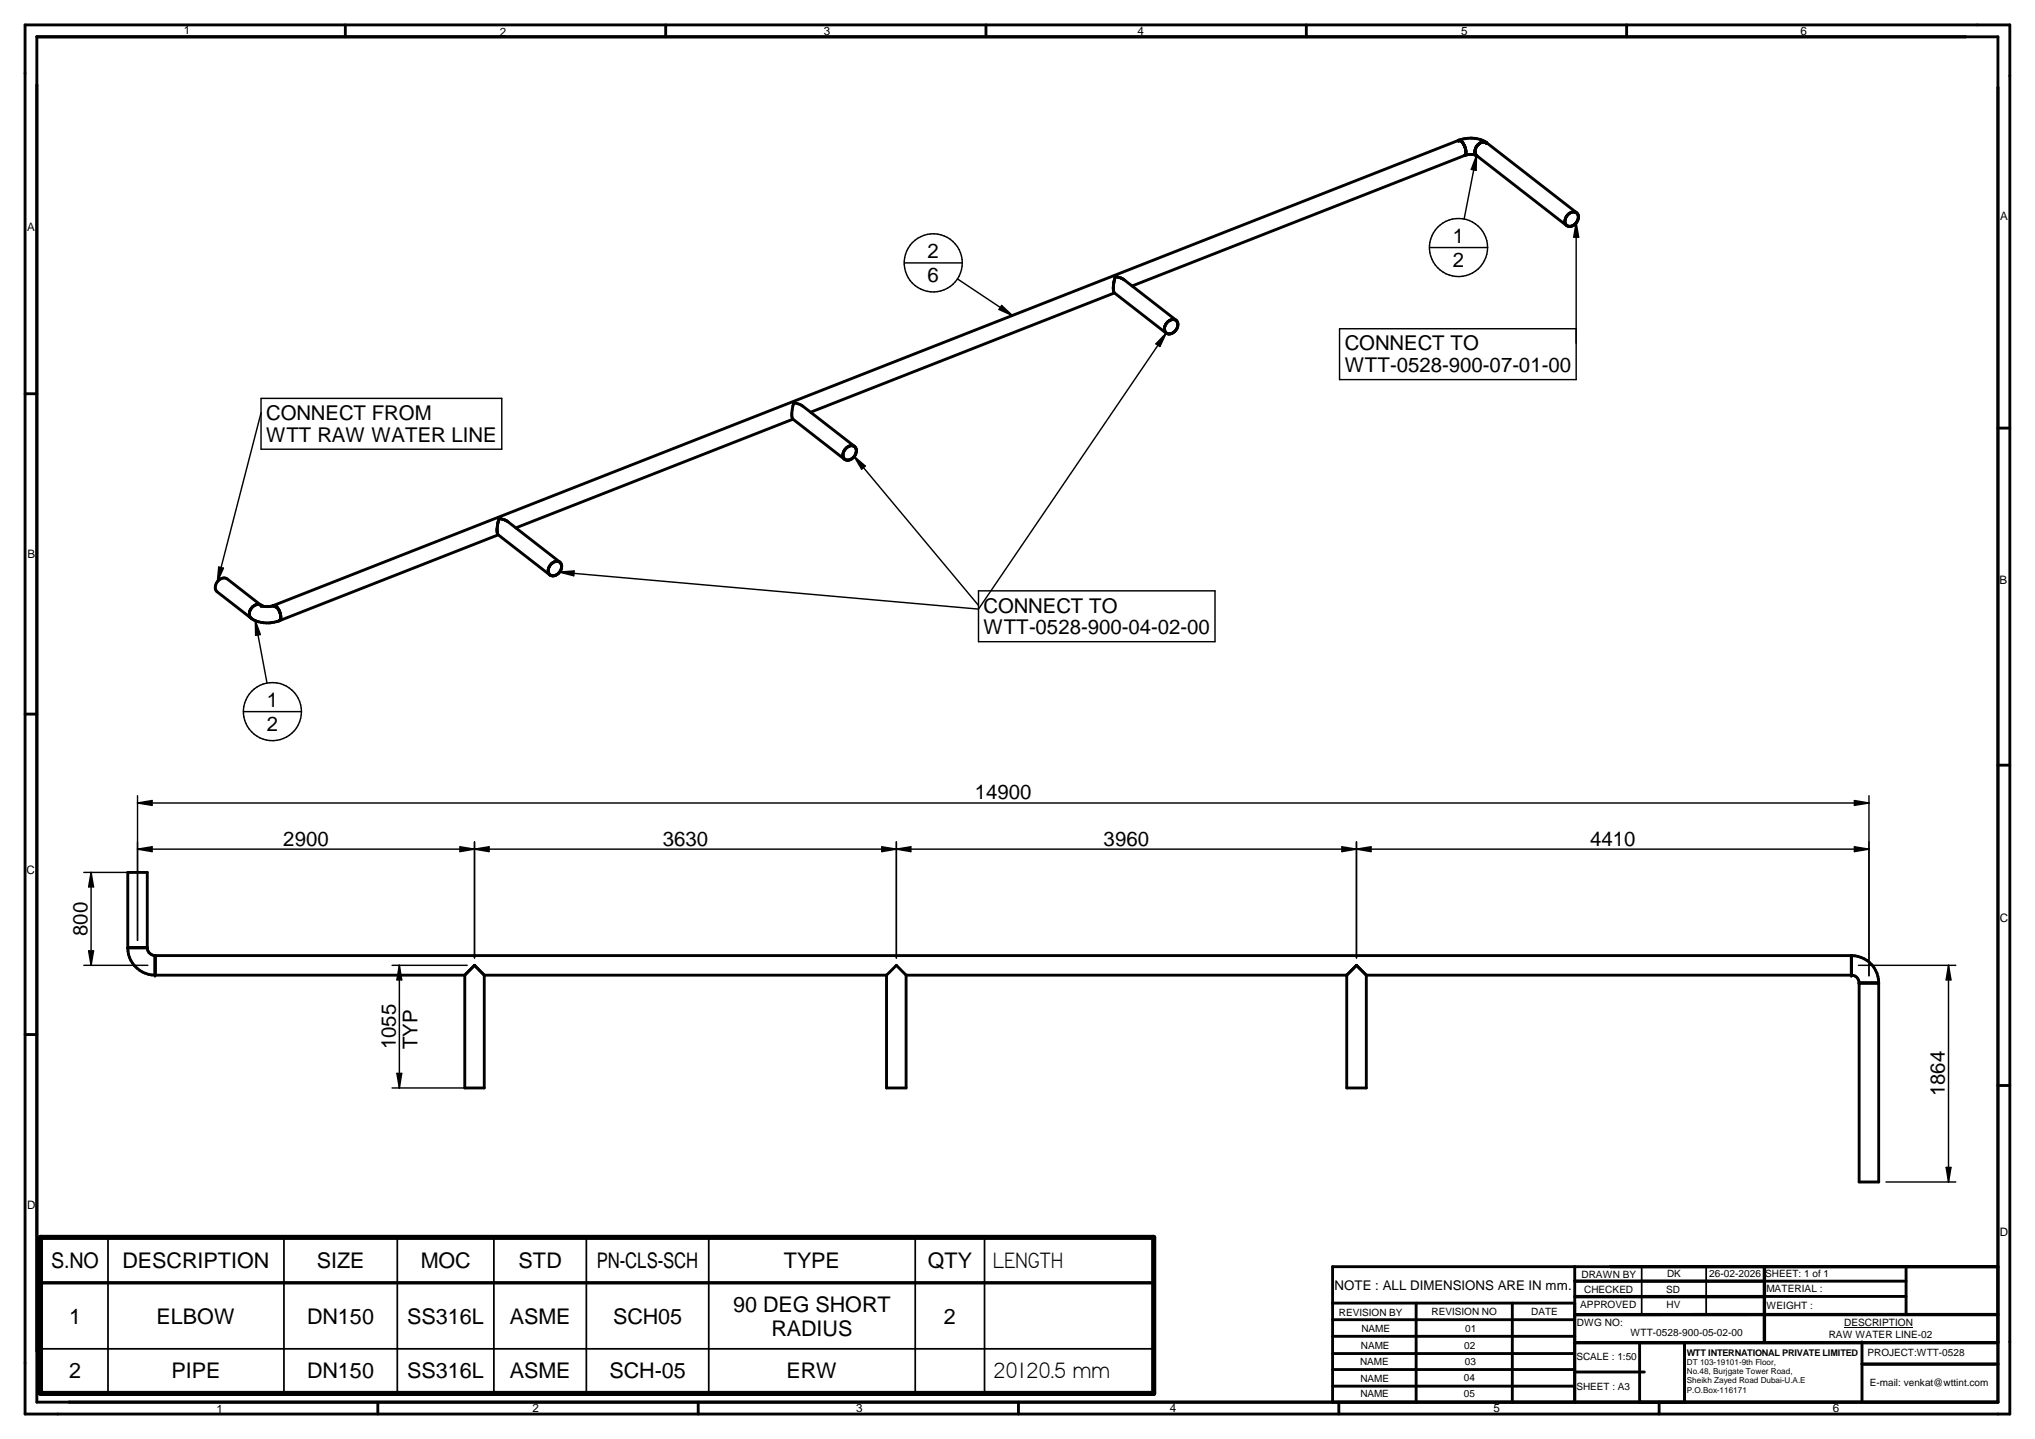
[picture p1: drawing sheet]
<svg xmlns="http://www.w3.org/2000/svg" width="420mm" height="297mm" viewBox="0 0 420 297" stroke-linecap="round" stroke-linejoin="round" font-family="sans-serif">
<path d="M7.6 7.6h398.2M7.6 17.6v261.3M412.5 18.1v258.9M8.3 264.8h229.9M325.1 264.5h39.2M325.1 267.7h39.2M325.1 277.2h87.4M332.5 261.5h80M364.3 261.5v15.5M412.5 271.4h-87.4M14.3 289.4h398.2M384.4 281.6h28.1" fill="none" stroke="#000" stroke-width=".7"/>
<path d="M22.3 255.4v32.2M58.6 255.4v32.2M82 255.4v32.2M102 255.4v32.2M121.1 255.4v32.2M146.3 255.4v32.2M189 255.4v32.2M203.3 255.4v32.2M8.3 278.4h229.9M339 261.5v9.9M352.3 261.4v10" fill="none" stroke="#000" stroke-width=".36"/>
<path d="M380.7 274h14.3" fill="none" stroke="#000" stroke-width=".21"/>
<g fill="none" stroke="#000" stroke-width=".59">
<path d="M5.2 5.1h409.8v286.8h-409.8zM7.6 7.6v10M71.3 5.1v2.5M137.4 5.1v2.5M203.6 5.1v2.5M269.7 5.1v2.5M335.8 5.1v2.5M405.8 7.6h6.7v10.5M301.1 29a6.6 6.6 0 0 1 5.7 .4M301.1 29l-244.6 96 .5 .2M301.1 29h.4M301.2 29h.1"/>
<path d="M301.3 29h.2M301.3 29l.5 .3 .4 .6M301.5 29l.7 .8M301.5 29l.6 .6 .3 .7M302.2 29.9l.2 .3M302.3 29.9l.4 1.4M302.4 32.1l-68.7 26.9M302.4 30.3l.2 .7M302.4 30.2l.3 .8M302.5 32l-.1 .1M302.5 32.1h-.1M302.6 31l.1 .6-.3 .5"/>
<path d="M302.7 31v.6l-.2 .4M304.5 31.4l.2 .5 .3 .3M304.5 31.4l.2 .6M304.5 31.1v.3M304.6 31.1l.2 .9M304.6 30.7l-.1 .5M304.6 30.7l-.1 .4M304.7 30.4l-.1 .3M304.8 32l18.7 14.6M304.8 32l.1 .1a3.4 3.4 0 0 0-2.4 0M304.8 30.4l-.2 .3M304.8 30.4l-.2 .7"/>
<path d="M305 30.1l-.3 .3M305 30.1l-.1 .1M305.2 29.8l-.2 .3M305.8 29.4l-.6 .4M305.8 29.4l-.9 .8M306.1 29.3l.8 .1M306.1 29.3l-.9 .5M306.1 29.3l-.3 .1M306.1 29.3l.6 .1M306.8 29.4l.1 .1M306.8 29.4h-1M306.8 29.4l.2 .1"/>
<path d="M307 29.5l18.5 14.4M323.1 45.5a.99 .99 0 0 0 .4 1.1M323.8 44.2l-.5 .6-.2 .7M323.8 44.2l-.4 .6-.3 .7M325.5 46l-.6 .5-.6 .3-.8-.2M325.5 43.9a1.37 1.37 0 0 0-1.7 .3M325.5 43.9l.2 .2M325.7 44.2l.1 .8M325.7 44.2l-.7-.4-.6 .1-.6 .3M325.7 44.1l.1 .3a1.47 1.47 0 0 1-.2 1.3M325.8 45.3a1.58 1.58 0 0 1-2.5 1l-.2-.5M230.1 60.5l-62.7 24.6"/>
<path d="M240.5 68.3l.3 .5M240.5 68.3l.3 .4M240.8 66.7l-.3 .6v1M241.1 66.4l-.6 1v.9M241.1 66.4a1.13 1.13 0 0 1 1.2-.4 1.13 1.13 0 0 1 .9 .9l-.3 1M242.8 66.1a1.4 1.4 0 0 1 .2 1.8M242.8 66.1l-.8-.2-.9 .5M242.8 66.1l-10.7-8.3-.6-.4-1.2-.3-.2 .6a4.4 4.4 0 0 0-.1 2.7l10.8 8.4M242.9 67.9a1.58 1.58 0 0 1-2.1 .8M243 67.9a1.63 1.63 0 0 1-2.2 .9M5.2 81.3h2.4M163.7 86.5l-57.2 22.5"/>
<path d="M174.5 92.7l-.5 1a1.14 1.14 0 0 0 .4 1.1M174.5 92.8a1.26 1.26 0 0 0 .4 2.2l.6-.1 .6-.4M175.3 92.1l-.8 .6M175.6 92l.8 .2 .3 .4M176.1 94.5l-.9 .5-.8-.2M176.5 92.2a1.47 1.47 0 0 1 .1 1.7M176.5 92.2a1.43 1.43 0 0 0-2 .6M176.5 92.2l-11.1-8.6-1.5-.4-.3 1a3.6 3.6 0 0 0 .1 2.3l10.7 8.3M176.6 93.9l-.5 .6M176.8 92.9l-.2 1M412.5 88.4h2.5M102.9 110.4l-45.2 17.7"/>
<path d="M113.5 118.7l.6 .2M113.6 116.6l-.4 1v.6l.3 .5M113.6 116.6a1.28 1.28 0 0 0 .5 2.3M114.7 118.7l-.6 .2M114.7 118.8l-.6 .1M115.3 116l.6 .5v1M115.3 116h-.8l-.9 .6M115.4 115.9l.2 .1M115.4 115.9l-.9 .1-.9 .6M115.5 118.1l-.8 .6M115.5 118.1l-.8 .7M115.6 116l-10.7-8.3-.7-.4-1.2-.2-.1 .6a4.4 4.4 0 0 0-.1 2.7l10.7 8.3"/>
<path d="M115.6 116a1.26 1.26 0 0 1 .3 1.5M115.9 117.5l-.4 .6M51.5 126.9l.3 .7M51.5 126.9l.1 .4 .3 .3M51.8 127.6a6.4 6.4 0 0 0 5.8 .5M53.1 124.8h.5a3.3 3.3 0 0 0 2.9 .2l.5 .1 .4 .5M53.1 124.8a2.11 2.11 0 0 0-1.6 2.1M53.1 124.8l.8 .1-7-5.4a1.78 1.78 0 0 0-2 .6 1.78 1.78 0 0 0-.1 2.1l7 5.4M53.1 124.8a2.08 2.08 0 0 0-1.6 2.1M57 125.2h.1M57.1 125.2l.1 .1M57.1 125.2l.5 .8"/>
<path d="M57.2 125.4l.2 .2M57.4 125.6l.5 1.4M57.4 125.6l.2 .3M57.6 126l.3 1M57.6 125.9l.3 1.1M57.7 128.1h-.1M57.9 127l.1 .1a.86 .86 0 0 1-.3 1M57.9 127l.1 .3M58 127.5l-.1 .4-.2 .2M5.2 147.4h2.4M412.5 157.9h2.5M26.4 195.6v-15.5h4v15.5"/>
<path d="M26.4 195.6h4M26.4 195.6a5.6 5.6 0 0 0 5.6 5.7v-4M30.4 195.6a1.61 1.61 0 0 0 1.6 1.7M32 197.3v4h64M32 197.3h350.2v4M382.3 197.3a5.6 5.6 0 0 1 5.6 5.6M382.3 197.3v4M5.2 213.6h2.4M96 201.3l2-2 2 2M96 201.3v23.3h4v-23.3M100 201.3h83M183 201.3v23.3h4.1v-23.3"/>
<path d="M183 201.3l2.1-2 2 2M187.1 201.3h91M278.1 201.3l2-2 2 2M278.1 201.3v23.3h4v-23.3M282.1 201.3h100.1M382.2 201.3a1.6 1.6 0 0 1 1.6 1.6M383.8 202.9h4.1M383.8 202.9h.1M383.8 202.9v41.1h4.1v-41.1M383.9 202.9h4M412.5 224.1h2.5M7.6 278.9v10.5h6.7"/>
<path d="M275.1 269h50M275.1 272.4h50M275.1 275.8h50M275.1 279.4h50M292.4 269v20.4M312.2 269v20.4M325.1 261.5v27.9M332.5 261.5h-57.4v27.9h137.4v-27.9M364.3 267.6h29.2M364.3 264.5h29.2M384.4 277v12.3M393.5 261.5v9.9"/>
<path d="M78 289.4v2.5M144.2 289.4v2.5M210.3 289.4v2.5M275.1 282.7h50M275.1 286.1h50M276.4 289.4v2.5M325.1 283.2h14.4M338.5 289.4v-12.2h9.3v12.2M342.6 289.4v2.5"/>
</g>
<g fill="#000">
<circle cx="301.1" cy="29" r=".3"/>
<circle cx="301.2" cy="29" r=".3"/>
<circle cx="301.3" cy="29" r=".3"/>
<circle cx="302.7" cy="31.3" r=".3"/>
<circle cx="304.9" cy="32.1" r=".3"/>
<circle cx="304.9" cy="32.2" r=".3"/>
<circle cx="306.9" cy="29.4" r=".3"/>
<circle cx="306.9" cy="29.5" r=".3"/>
<circle cx="53.9" cy="124.9" r=".3"/>
<circle cx="53.9" cy="125" r=".3"/>
<circle cx="56.5" cy="125" r=".3"/>
<circle cx="56.9" cy="125.1" r=".3"/>
<circle cx="57" cy="125.1" r=".3"/>
<circle cx="57" cy="125.2" r=".3"/>
<circle cx="57.9" cy="127.8" r=".3"/>
<circle cx="26.4" cy="195.6" r=".3"/>
<circle cx="30.4" cy="195.6" r=".3"/>
<circle cx="32" cy="197.3" r=".3"/>
<circle cx="382.3" cy="197.3" r=".3"/>
<circle cx="32" cy="201.3" r=".3"/>
<circle cx="382.2" cy="201.3" r=".3"/>
<circle cx="382.3" cy="201.3" r=".3"/>
<circle cx="383.8" cy="202.9" r=".3"/>
<circle cx="383.9" cy="202.9" r=".3"/>
</g>
<path d="M8.3 255.4h229.9v32.2h-229.9z" fill="none" stroke="#000" stroke-width="1.1"/>
<g fill="none" stroke="#000" stroke-width=".3">
<path d="M304.9 32.1l-2.6 13.1M304.9 32.1l-.1 3.1-1-.2zM186.7 54.3h12M197.7 57.6l11.3 7.5M295.1 51.1h12M325.4 46v32.4h-48.8v-10.5h48.8M325.4 46l.5 3h-1zM206.8 63.1l2.2 2-2.7-1.2zM240.8 68.8l-38.8 56.9-86.5-7.6M240.8 68.8l-1.3 2.7-.8-.5zM53.9 82.2h49.7v10.5h-49.7zM53.9 85.2l-9 34.9"/>
<path d="M176.3 94.2l25.7 30.8M176.3 94.2l2.4 2-.8 .6zM45.2 117.1l.9 .2-1.2 2.8zM115.5 118.1l3-.2v1zM52.7 128.1l1.1 2.9-1 .1zM52.7 128.1l2.4 12.9M202 122h48.9v10.5h-48.9zM50.2 146.9h12M28.4 164.3v29.8M28.4 165.8h357.5M28.4 175.3h357.5M28.4 175.3l3-.5v1z"/>
<path d="M28.4 165.8l3-.6v1zM95 174.8l3 .5-3 .5zM98 175.3l3-.5v1zM98 173.8v24M182.1 174.8l3 .5-3 .5zM185.1 175.3l3-.5v1zM185.1 173.8v24M277.1 174.8l3 .5-3 .5zM280.1 173.8v24M280.1 175.3l3-.5v1zM382.9 165.2l3 .6-3 .4zM382.9 174.8l3 .5-3 .5z"/>
<path d="M385.9 164.3v37.1M17.3 199.3h13.2M17.3 180.1h9.6M18.3 196.3h1l-.5 3zM18.8 180.1v19.2M18.8 180.1l.5 3h-1zM81 199.3h15.5M82.5 199.3l.4 3h-1zM82.5 199.3v25.3M383.7 199.3h20.1M402.3 199.3l.5 3h-1zM402.3 199.3v44.7"/>
<path d="M81 224.6h15.5M81.9 221.6h1l-.4 3zM389.4 244h14.4M401.8 241h1l-.5 3z"/>
<circle cx="192.7" cy="54.3" r="6"/>
<circle cx="301.1" cy="51.1" r="6"/>
<circle cx="56.2" cy="146.9" r="6"/>
</g>
<g fill="#000">
<path d="M304.9 32.1l-.1 3.1-1-.2zM325.4 46l.5 3h-1zM206.8 63.1l2.2 2-2.7-1.2zM240.8 68.8l-1.3 2.7-.8-.5zM176.3 94.2l2.4 2-.8 .6zM45.2 117.1l.9 .2-1.2 2.8zM115.5 118.1l3-.2v1zM52.7 128.1l1.1 2.9-1 .1zM28.4 165.8l3-.6v1zM28.4 175.3l3-.5v1zM95 174.8l3 .5-3 .5zM98 175.3l3-.5v1z"/>
<path d="M182.1 174.8l3 .5-3 .5zM185.1 175.3l3-.5v1zM277.1 174.8l3 .5-3 .5zM280.1 175.3l3-.5v1zM382.9 165.2l3 .6-3 .4zM382.9 174.8l3 .5-3 .5zM18.3 196.3h1l-.5 3zM18.8 180.1l.5 3h-1zM82.5 199.3l.4 3h-1zM402.3 199.3l.5 3h-1zM81.9 221.6h1l-.4 3zM401.8 241h1l-.5 3z"/>
</g>
<g font-size="5.2">
<text x="205" y="261.8">LENGTH</text>
<text x="205" y="284.5">20120.5 mm</text>
</g>
<g font-size="4.5">
<text x="10.6" y="261.7">S.NO</text>
<text x="25.3" y="261.7">DESCRIPTION</text>
<text x="65.4" y="261.7">SIZE</text>
<text x="86.9" y="261.7">MOC</text>
<text x="107.1" y="261.7">STD</text>
<text x="123.2" y="261.7">PN-CLS-SCH</text>
<text x="161.9" y="261.7">TYPE</text>
<text x="191.6" y="261.7">QTY</text>
<text x="14.3" y="273.2">1</text>
<text x="32.3" y="273.2">ELBOW</text>
<text x="63.4" y="273.2">DN150</text>
<text x="84.1" y="273.2">SS316L</text>
<text x="105.3" y="273.2">ASME</text>
<text x="126.6" y="273.2">SCH05</text>
<text x="151.4" y="270.7">90 DEG SHORT</text>
<text x="159.3" y="275.7">RADIUS</text>
<text x="194.9" y="273.2">2</text>
<text x="14.3" y="284.4">2</text>
<text x="35.4" y="284.4">PIPE</text>
<text x="63.4" y="284.4">DN150</text>
<text x="84.1" y="284.4">SS316L</text>
<text x="105.3" y="284.4">ASME</text>
<text x="125.8" y="284.4">SCH-05</text>
<text x="162.4" y="284.4">ERW</text>
</g>
<g font-size="4.2">
<text x="191.5" y="53.3">2</text>
<text x="300" y="50.1">1</text>
<text x="191.5" y="58.3">6</text>
<text x="300" y="55.1">2</text>
<text x="277.6" y="72.3">CONNECT TO</text>
<text x="277.6" y="76.9">WTT-0528-900-07-01-00</text>
<text x="55" y="86.7">CONNECT FROM</text>
<text x="55" y="91.2">WTT RAW WATER LINE</text>
<text x="203.1" y="126.5">CONNECT TO</text>
<text x="203.1" y="131">WTT-0528-900-04-02-00</text>
<text x="55.1" y="145.9">1</text>
<text x="55.1" y="150.9">2</text>
<text x="201.3" y="165">14900</text>
<text x="58.5" y="174.5">2900</text>
<text x="136.8" y="174.5">3630</text>
<text x="227.9" y="174.5">3960</text>
<text x="328.3" y="174.5">4410</text>
<text x="18.1" y="193.2" transform="rotate(-90 18.1 193.2)">800</text>
<text x="81.7" y="216.6" transform="rotate(-90 81.7 216.6)">1055</text>
<text x="86.2" y="216.6" transform="rotate(-90 86.2 216.6)">TYP</text>
<text x="401.6" y="226.3" transform="rotate(-90 401.6 226.3)">1864</text>
</g>
<text font-size="2.7" x="275.6" y="266.2">NOTE : ALL DIMENSIONS ARE IN mm.</text>
<g font-size="2.4">
<text x="38" y="7.1">1</text>
<text x="103.2" y="7.3">2</text>
<text x="170.1" y="7.2">3</text>
<text x="234.8" y="7.3">4</text>
<text x="301.7" y="7.2">5</text>
<text x="371.7" y="7.3">6</text>
<text x="5.6" y="47.6">A</text>
<text x="413" y="45.4">A</text>
<text x="5.7" y="115.1">B</text>
<text x="412.8" y="120.6">B</text>
<text x="5.5" y="180.4">C</text>
<text x="412.9" y="190.4">C</text>
<text x="5.6" y="249.6">D</text>
<text x="412.9" y="255.1">D</text>
<text x="44.7" y="291.6">1</text>
<text x="109.9" y="291.4">2</text>
<text x="176.8" y="291.5">3</text>
<text x="241.5" y="291.5">4</text>
<text x="308.4" y="291.5">5</text>
<text x="378.4" y="291.5">6</text>
</g>
<g font-size="2.1">
<text x="326.5" y="263.7">DRAWN BY</text>
<text x="344.2" y="263.6">DK</text>
<text x="352.9" y="263.7">26-02-2026</text>
<text x="364.5" y="263.7">SHEET: 1 of 1</text>
<text x="326.3" y="269.9">APPROVED</text>
<text x="327.1" y="266.8">CHECKED</text>
<text x="344" y="266.9">SD</text>
<text x="364.7" y="266.7">MATERIAL :</text>
<text x="276.4" y="271.7">REVISION BY</text>
<text x="281.1" y="274.9">NAME</text>
<text x="295.6" y="271.4">REVISION NO</text>
<text x="302.5" y="274.9">01</text>
<text x="316.2" y="271.4">DATE</text>
<text x="325.6" y="273.6">DWG NO:</text>
<text x="336.6" y="275.7">WTT-0528-900-05-02-00</text>
<text x="344.1" y="270.1">HV</text>
<text x="364.7" y="270.2">WEIGHT :</text>
<text x="380.7" y="273.7">DESCRIPTION</text>
<text x="280.8" y="281.8">NAME</text>
<text x="281" y="278.5">NAME</text>
<text x="302.3" y="278.5">02</text>
<text x="302.4" y="281.8">03</text>
<text x="325.5" y="280.7">SCALE : 1:50</text>
<text x="377.6" y="276.2">RAW WATER LINE-02</text>
<text x="385.6" y="280">PROJECT:WTT-0528</text>
<text x="280.9" y="285.2">NAME</text>
<text x="302.2" y="285.2">04</text>
<text x="325.5" y="287">SHEET : A3</text>
<text x="386" y="286.2">E-mail: venkat@wttint.com</text>
<text x="280.9" y="288.4">NAME</text>
<text x="302.2" y="288.5">05</text>
</g>
<text font-size="1.9" x="348.3" y="279.9">WTT INTERNATIONAL PRIVATE LIMITED</text>
<g font-size="1.7">
<text x="348.3" y="281.8">DT 103-19101-9th Floor,</text>
<text x="348.3" y="283.7">No.48, Burjgate Tower Road,</text>
<text x="348.3" y="285.6">Sheikh Zayed Road Dubai-U.A.E</text>
<text x="348.3" y="287.4">P.O.Box-116171</text>
</g>
</svg>
